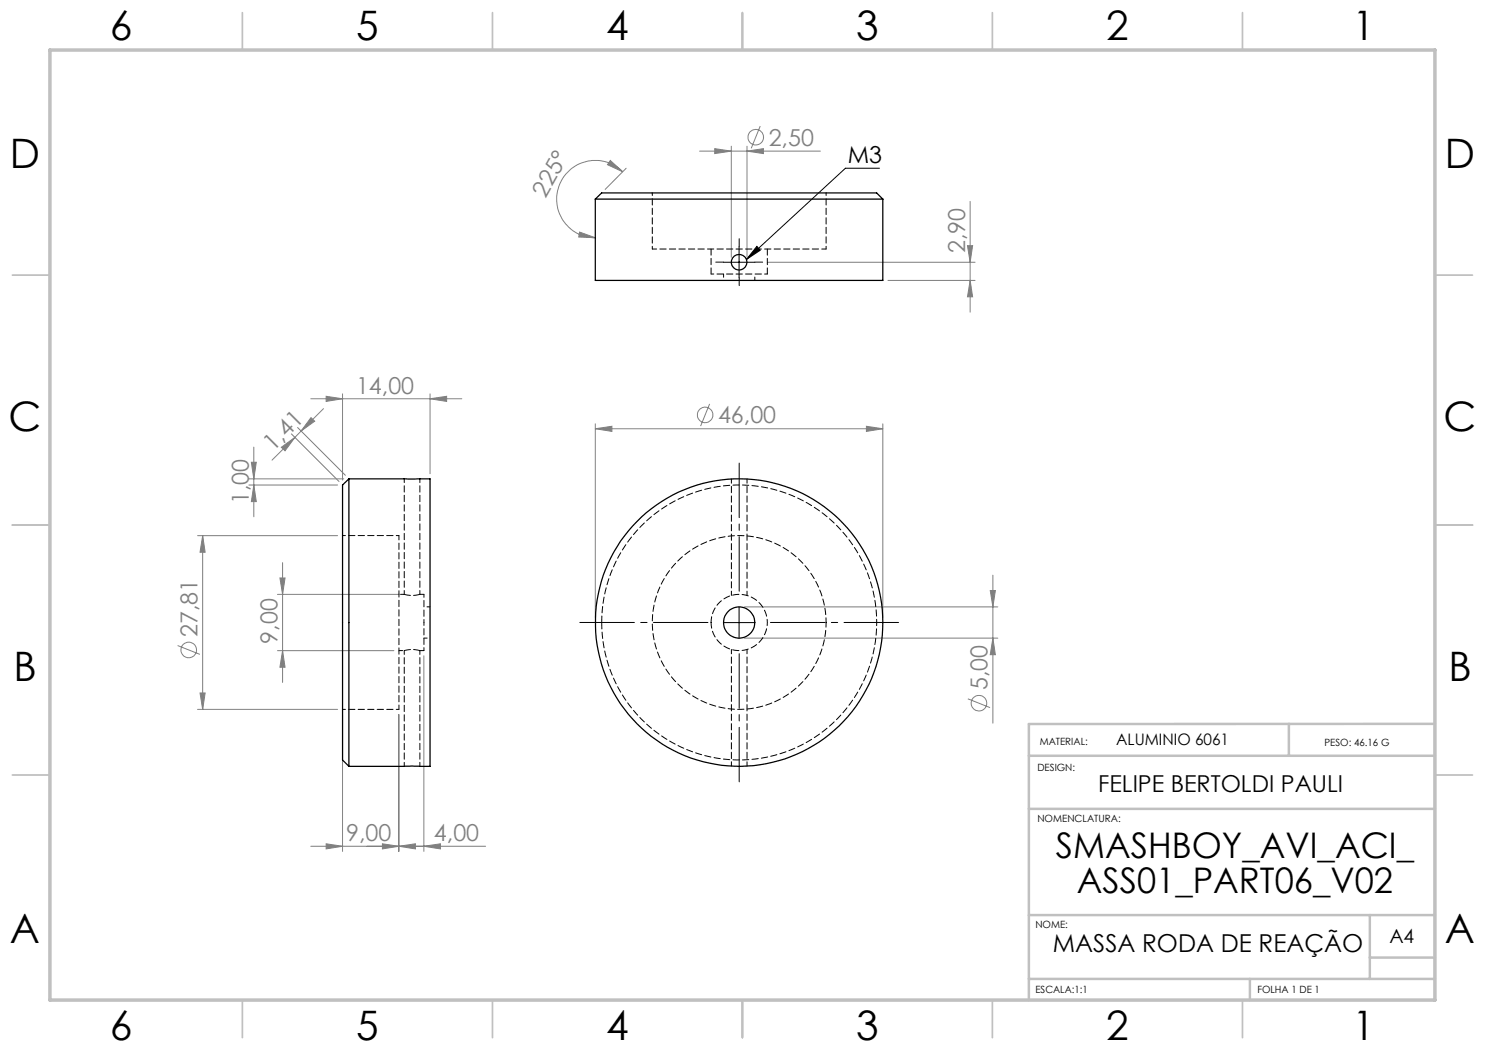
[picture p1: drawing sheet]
<svg xmlns="http://www.w3.org/2000/svg" width="297mm" height="210mm" viewBox="0 0 297 210" stroke-linecap="round" stroke-linejoin="round" font-family="sans-serif">
<g fill="none" stroke="#808080" stroke-width=".2">
<path d="M122.1 32.1l2.4 2.3-3-1.5zM124.5 34.4a7.7 7.7 0 0 0-12.6 2.5 7.7 7.7 0 0 0 7.2 10.6M125.2 33.6l-4.2 4.3M139.9 30.2h24.2M142.9 29.7l3.4 .5-3.4 .5zM146.3 29.2v22.3M149.4 30.2l3.3-.5v1zM149.4 29.2v22.3M152 25.2l-1.8 4.5M115.9 46.4l3.2 1.1-3.4-.1zM153.5 52.4h41.5M177.6 56.1h17.4"/>
<path d="M193.5 49.1h1l-.5 3.3zM194 40.3v22.1M194 56.1l.5 3.3h-1zM62.2 79.8h30.2M65.2 79.3l3.3 .5-3.3 .5zM68.5 78.8v17.2M86 79.8l3.3-.5v1zM86 78.8v15.9M49.8 95.8h19M49.8 97h17.7M50.3 92.5h1l-.5 3.3zM50.8 89.4v14"/>
<path d="M50.8 97l.5 3.3h-1zM56.3 89.5l2.7-2-2 2.7zM58.3 86.8l9.5 9.5M59 87.5l-4.6 4.5M59.5 85.5l9.6 9.6M60.2 86.2l-1.2 1.3M62.2 83.5l.7 .7-2.7 2zM64.7 81.7l-4.5 4.5M119.1 85.8l3.3-.5v1zM119.1 84.8v38.7M119.1 85.8h57.5M141.9 80.8l-1.8 4.4"/>
<path d="M173.3 85.3l3.3 .5-3.3 .5zM176.6 84.8v38.7M39.5 107.1h28M40.5 107.1v34.8M40.5 107.1l.5 3.3h-1zM55.5 118.9h24.3M56 115.6h1l-.5 3.3zM56.5 112.5v24M198 118.1h1.1l-.5 3.3zM198.6 115v29.6M35.5 129.1l4.5 1.8M40 138.6h1l-.5 3.3z"/>
<path d="M55.5 130.1h23.3M56.5 130.1l.5 3.3h-1zM84.8 131.2v39.1M148.8 121.4h50.8M148.8 127.6h50.8M193.6 139.8l4.4 1.7M198.6 127.6l.5 3.3h-1.1zM39.5 141.9h28M68.5 142.9v27.4M79.8 142.9v27.4M62.2 169.3h34.9M65.2 168.8l3.3 .5-3.3 .5z"/>
<path d="M76.5 168.8l3.3 .5-3.3 .5zM79.8 169.3l3.3-.5v1zM84.8 169.3l3.3-.5v1z"/>
<circle cx="151.2" cy="27.4" r="1.56"/>
<circle cx="141" cy="83" r="1.55"/>
<circle cx="37.7" cy="130" r="1.55"/>
<circle cx="195.8" cy="140.7" r="1.56"/>
</g>
<path d="M175.9 33.6h-6.8l-19.8 18.3M144.7 52.4h6.3M147.8 49.3v6.3M151.4 49.3l.6 .8-2.7 1.8zM144.7 124.5h6.3M147.8 121.4v6.2" fill="none" stroke="#000" stroke-width=".2"/>
<path d="M147.8 118.2v-25.6M141.6 124.5h-25.6M147.8 130.7v25.7M154.1 124.5h25.6" fill="none" stroke="#000" stroke-width=".2" stroke-dasharray="15.2 1.3 1.3 1.3" stroke-dashoffset="4.3"/>
<path d="M144.7 52.4h-1.5M147.8 49.3v-1.6M147.8 55.6v1.5M151 52.4h1.5" fill="none" stroke="#000" stroke-width=".2" stroke-dasharray="15.2 1.3 1.3 1.3"/>
<g fill="none" stroke="#c0c0c0" stroke-width=".35">
<path d="M48.5 2.5v7.5M98.5 2.5v7.5M148.5 2.5v7.5M198.5 2.5v7.5M248.5 2.5v7.5M2.5 55h7.5M287 55h7.5M2.5 105h7.5M287 105h7.5M2.5 155h7.5M287 155h7.5M48.5 200v7.5"/>
<path d="M98.5 200v7.5M148.5 200v7.5M198.5 200v7.5M248.5 200v7.5"/>
</g>
<path d="M205.8 151.2h81.2M257.8 144.8v6.4M287 144.8h-81.2v55.2M205.8 161.8h81.2M205.8 195.8h81.2M205.8 183h81.2M250 195.8v4.2M274 183v12.8M274 191.5h13" fill="none" stroke="#c0c0c0" stroke-width=".5"/>
<path d="M10 10h277v190h-277z" fill="none" stroke="#c0c0c0" stroke-width=".7"/>
<path d="M151.4 49.3l.6 .8-2.7 1.8z" fill="#000"/>
<g fill="#808080">
<path d="M119.1 85.8l3.3-.5v1zM173.3 85.3l3.3 .5-3.3 .5zM65.2 168.8l3.3 .5-3.3 .5zM79.8 169.3l3.3-.5v1zM76.5 168.8l3.3 .5-3.3 .5zM84.8 169.3l3.3-.5v1zM65.2 79.3l3.3 .5-3.3 .5zM86 79.8l3.3-.5v1zM142.9 29.7l3.4 .5-3.4 .5zM149.4 30.2l3.3-.5v1z"/>
<path d="M62.2 83.5l.7 .7-2.7 2zM56.3 89.5l2.7-2-2 2.7z"/>
<path d="M115.9 46.4l3.2 1.1-3.4-.1zM122.1 32.1l2.4 2.3-3-1.5z"/>
<path d="M56.5 130.1l.5 3.3h-1zM56 115.6h1l-.5 3.3z"/>
<path d="M198 118.1h1.1l-.5 3.3zM198.6 127.6l.5 3.3h-1.1zM40.5 107.1l.5 3.3h-1zM40 138.6h1l-.5 3.3zM50.3 92.5h1l-.5 3.3zM50.8 97l.5 3.3h-1zM193.5 49.1h1l-.5 3.3zM194 56.1l.5 3.3h-1z"/>
</g>
<g fill="none" stroke="#000" stroke-width=".25">
<path d="M119.1 39.8l1.2-1.2h55l1.3 1.2M119.1 39.8h57.5M119.1 39.8v16.3h57.5v-16.3M69.8 95.8l-1.3 1.2v55l1.3 1.3M69.8 95.8v57.5M69.8 95.8h16.2v57.5h-16.2"/>
<circle cx="147.8" cy="52.5" r="1.56"/>
<circle cx="147.8" cy="124.5" r="28.7"/>
<circle cx="147.8" cy="124.5" r="3.1"/>
</g>
<path d="M142.2 124.5a5.6 5.6 0 0 1 8.3-5 5.6 5.6 0 0 1 .5 9.7 5.6 5.6 0 0 1-8.8-4.1v-.6" fill="none" stroke="#000" stroke-width=".2" stroke-dasharray="1.3 .6" stroke-dashoffset=".1"/>
<path d="M165.2 124.5a17.4 17.4 0 0 0-25.8-15.2 17.4 17.4 0 0 0-.8 29.9 17.4 17.4 0 0 0 26.6-13.7v-1" fill="none" stroke="#000" stroke-width=".2" stroke-dasharray="1.3 .6" stroke-dashoffset=".3"/>
<path d="M142.2 49.8v5M153.5 54.8v-5M84 118.9a5.6 5.6 0 0 1-3.2 0M80.8 130.1a5.6 5.6 0 0 1 3.2 0M120.3 124.5a27.5 27.5 0 0 1 40.6-24.2 27.5 27.5 0 0 1 2.1 47.1 27.5 27.5 0 0 1-42.5-20.4l-.2-2.5" fill="none" stroke="#000" stroke-width=".2" stroke-dasharray="1.3 .6"/>
<path d="M165.2 49.8h-34.7M146.3 95.8v23.3M79.8 107.1v34.8M84.8 118.9h-.8M149.4 119.1v-23.3M84 130.1h.8M146.3 129.9v23.3M149.4 153.2v-23.3" fill="none" stroke="#000" stroke-width=".2" stroke-dasharray="1.3 .6" stroke-dashoffset=".4"/>
<path d="M130.5 38.6v11.2M142.2 54.8h11.3M165.2 49.8v-11.2M79.8 107.1h-11.3M84.8 124.5v-5.6M84.8 130.1v-5.6M68.5 141.9h11.3" fill="none" stroke="#000" stroke-width=".2" stroke-dasharray="1.3 .6" stroke-dashoffset=".7"/>
<path d="M80.8 95.7v23.2M80.8 118.9h-1M84 118.9v-23.2M79.8 130.1h1M80.8 130.1v23.1M84 153.2v-23.1" fill="none" stroke="#000" stroke-width=".2" stroke-dasharray="1.3 .6" stroke-dashoffset=".5"/>
<path d="M144.7 54.8v1.3M151 56.1v-1.3M84.8 127.6h1.2M86 121.4h-1.2" fill="none" stroke="#000" stroke-width=".2" stroke-dasharray="1.3 .6" stroke-dashoffset=".6"/>
<g font-size="8.1">
<text x="22" y="8">6</text>
<text x="71.2" y="8">5</text>
<text x="121.2" y="8">4</text>
<text x="171.3" y="8">3</text>
<text x="221.3" y="8">2</text>
<text x="270.5" y="8">1</text>
<text x="2" y="33.6">D</text>
<text x="289" y="33.6">D</text>
<text x="1.7" y="86.1">C</text>
<text x="288.7" y="86.1">C</text>
<text x="2.7" y="136.1">B</text>
<text x="289.7" y="136.1">B</text>
<text x="2" y="188.6">A</text>
<text x="289" y="188.6">A</text>
<text x="22" y="208">6</text>
<text x="71.2" y="208">5</text>
<text x="121.2" y="208">4</text>
<text x="171.3" y="208">3</text>
<text x="221.3" y="208">2</text>
<text x="270.5" y="208">1</text>
</g>
<g font-size="7.1">
<text x="211.2" y="171.5">SMASHBOY_AVI_ACI_</text>
<text x="215.4" y="178.6">ASS01_PART06_V02</text>
</g>
<text font-size="4.9" x="210.6" y="190.3">MASSA RODA DE REAÇÃO</text>
<g font-size="4.7" fill="#808080">
<text x="153.7" y="29.1">2,50</text>
<text x="109.1" y="39.7" transform="rotate(-61 109.1 39.7)">225°</text>
<text x="193" y="50.6" transform="rotate(-90 193 50.6)">2,90</text>
<text x="71.2" y="78.7">14,00</text>
<text x="143.6" y="84.7">46,00</text>
<text x="54.6" y="90.4" transform="rotate(-45 54.6 90.4)">1,41</text>
<text x="49.8" y="100.8" transform="rotate(-90 49.8 100.8)">1,00</text>
<text x="39.5" y="127.4" transform="rotate(-90 39.5 127.4)">27,81</text>
<text x="55.5" y="128.8" transform="rotate(-90 55.5 128.8)">9,00</text>
<text x="197.5" y="138.1" transform="rotate(-90 197.5 138.1)">5,00</text>
<text x="69.2" y="168.2">9,00</text>
<text x="86.8" y="168.2">4,00</text>
</g>
<g font-size="4.7">
<text x="169.6" y="32.6">M3</text>
<text x="219.6" y="158.3">FELIPE BERTOLDI PAULI</text>
</g>
<text font-size="3.9" x="277.9" y="188.5">A4</text>
<text font-size="3.2" x="223.2" y="149">ALUMINIO 6061</text>
<g font-size="2">
<text x="207.9" y="149">MATERIAL:</text>
<text x="264.9" y="149.1">PESO: 46.16 G</text>
<text x="207.5" y="154.2">DESIGN:</text>
<text x="207.5" y="164.4">NOMENCLATURA:</text>
<text x="207.1" y="185.5">NOME:</text>
<text x="207.1" y="198.6">ESCALA:1:1</text>
<text x="251.5" y="198.6">FOLHA 1 DE 1</text>
</g>
</svg>
